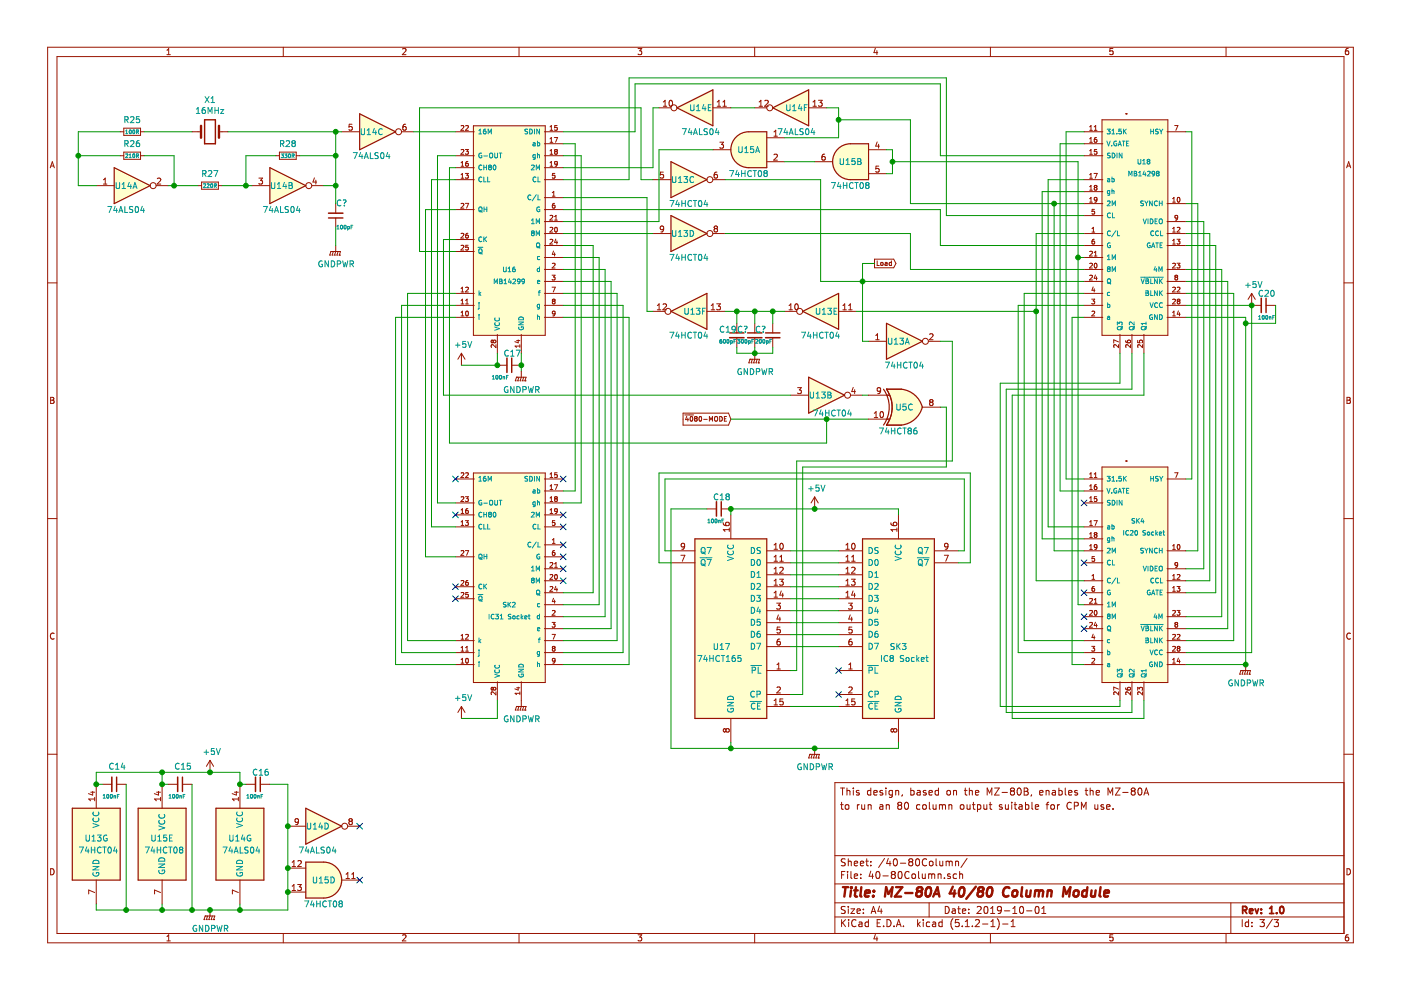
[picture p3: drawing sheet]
EESchema Schematic File Version 4
LIBS:MZ80-80CLR-cache
EELAYER 29 0
EELAYER END
$Descr A4 11693 8268
encoding utf-8
Sheet 3 3
Title "MZ-80A 40/80 Column Module"
Date "2019-10-01"
Rev "1.0"
Comp ""
Comment1 ""
Comment2 ""
Comment3 "to run an 80 column output suitable for CPM use."
Comment4 "This design, based on the MZ-80B, enables the MZ-80A"
$EndDescr
$Comp
L Memory_RAM:MB14298_Socket SK4
U 1 1
P 9450 4850
F 0 "SK4" H 9500 5350 39  0000 C CNN
F 1 "IC20 Socket" H 9550 5250 39  0000 C CNN
F 2 "Package_DIP:DIP-28_W15.24mm_Socket" H 9450 5850 39  0001 C CNN
F 3 "" H 9450 5850 39  0001 C CNN
	1    9450 4850
	1    0    0    -1  
$EndComp
$Comp
L Memory_RAM:MB14299_Socket SK2
U 1 1
P 4250 4850
F 0 "SK2" H 4250 4650 39  0000 C CNN
F 1 "IC31 Socket" H 4250 4550 39  0000 C CNN
F 2 "Package_DIP:DIP-28_W15.24mm_Socket" H 4250 5800 39  0001 C CNN
F 3 "" H 4250 5800 39  0001 C CNN
	1    4250 4850
	1    0    0    -1  
$EndComp
$Comp
L Memory_RAM:MB14298 U18
U 1 1
P 9450 1950
F 0 "U18" H 9550 2550 39  0000 C CNN
F 1 "MB14298" H 9550 2450 39  0000 C CNN
F 2 "Package_DIP:DIP-28_W15.24mm" H 9450 2950 39  0001 C CNN
F 3 "" H 9450 2950 39  0001 C CNN
	1    9450 1950
	1    0    0    -1  
$EndComp
$Comp
L Memory_RAM:MB14299 U16
U 1 1
P 4250 1950
F 0 "U16" H 4250 1650 39  0000 C CNN
F 1 "MB14299" H 4250 1550 39  0000 C CNN
F 2 "Package_DIP:DIP-28_W15.24mm" H 4250 2900 39  0001 C CNN
F 3 "" H 4250 2900 39  0001 C CNN
	1    4250 1950
	1    0    0    -1  
$EndComp
$Comp
L 74xx:74LS04 U13
U 1 1
P 7550 2850
F 0 "U13" H 7500 2850 50  0000 C CNN
F 1 "74HCT04" H 7550 2650 50  0000 C CNN
F 2 "Package_SO:SOIC-14_3.9x8.7mm_P1.27mm" H 7550 2850 50  0001 C CNN
F 3 "http://www.ti.com/lit/gpn/sn74LS04" H 7550 2850 50  0001 C CNN
	1    7550 2850
	1    0    0    -1  
$EndComp
$Comp
L 74xx:74LS04 U13
U 2 1
P 6900 3300
F 0 "U13" H 6850 3300 50  0000 C CNN
F 1 "74HCT04" H 6950 3150 50  0000 C CNN
F 2 "Package_SO:SOIC-14_3.9x8.7mm_P1.27mm" H 6900 3300 50  0001 C CNN
F 3 "http://www.ti.com/lit/gpn/sn74LS04" H 6900 3300 50  0001 C CNN
	2    6900 3300
	1    0    0    -1  
$EndComp
$Comp
L 74xx:74LS04 U13
U 3 1
P 5750 1500
F 0 "U13" H 5700 1500 50  0000 C CNN
F 1 "74HCT04" H 5750 1300 50  0000 C CNN
F 2 "Package_SO:SOIC-14_3.9x8.7mm_P1.27mm" H 5750 1500 50  0001 C CNN
F 3 "http://www.ti.com/lit/gpn/sn74LS04" H 5750 1500 50  0001 C CNN
	3    5750 1500
	1    0    0    -1  
$EndComp
$Comp
L 74xx:74LS04 U13
U 4 1
P 5750 1950
F 0 "U13" H 5700 1950 50  0000 C CNN
F 1 "74HCT04" H 5750 1750 50  0000 C CNN
F 2 "Package_SO:SOIC-14_3.9x8.7mm_P1.27mm" H 5750 1950 50  0001 C CNN
F 3 "http://www.ti.com/lit/gpn/sn74LS04" H 5750 1950 50  0001 C CNN
	4    5750 1950
	1    0    0    -1  
$EndComp
$Comp
L 74xx:74LS04 U13
U 5 1
P 6850 2600
F 0 "U13" H 6800 2600 50  0000 C CNN
F 1 "74HCT04" H 6850 2400 50  0000 C CNN
F 2 "Package_SO:SOIC-14_3.9x8.7mm_P1.27mm" H 6850 2600 50  0001 C CNN
F 3 "http://www.ti.com/lit/gpn/sn74LS04" H 6850 2600 50  0001 C CNN
	5    6850 2600
	-1   0    0    -1  
$EndComp
$Comp
L 74xx:74LS04 U13
U 6 1
P 5750 2600
F 0 "U13" H 5700 2600 50  0000 C CNN
F 1 "74HCT04" H 5750 2400 50  0000 C CNN
F 2 "Package_SO:SOIC-14_3.9x8.7mm_P1.27mm" H 5750 2600 50  0001 C CNN
F 3 "http://www.ti.com/lit/gpn/sn74LS04" H 5750 2600 50  0001 C CNN
	6    5750 2600
	-1   0    0    -1  
$EndComp
$Comp
L 74xx:74LS04 U13
U 7 1
P 800 7050
F 0 "U13" H 700 7100 50  0000 L CNN
F 1 "74HCT04" H 650 7000 50  0000 L CNN
F 2 "Package_SO:SOIC-14_3.9x8.7mm_P1.27mm" H 800 7050 50  0001 C CNN
F 3 "http://www.ti.com/lit/gpn/sn74LS04" H 800 7050 50  0001 C CNN
	7    800  7050
	1    0    0    -1  
$EndComp
$Comp
L 74xx:74LS08 U15
U 1 1
P 6250 1250
F 0 "U15" H 6250 1250 50  0000 C CNN
F 1 "74HCT08" H 6250 1050 50  0000 C CNN
F 2 "Package_SO:SOIC-14_3.9x8.7mm_P1.27mm" H 6250 1250 50  0001 C CNN
F 3 "http://www.ti.com/lit/gpn/sn74LS08" H 6250 1250 50  0001 C CNN
	1    6250 1250
	-1   0    0    -1  
$EndComp
$Comp
L 74xx:74LS08 U15
U 2 1
P 7100 1350
F 0 "U15" H 7100 1350 50  0000 C CNN
F 1 "74HCT08" H 7100 1150 50  0000 C CNN
F 2 "Package_SO:SOIC-14_3.9x8.7mm_P1.27mm" H 7100 1350 50  0001 C CNN
F 3 "http://www.ti.com/lit/gpn/sn74LS08" H 7100 1350 50  0001 C CNN
	2    7100 1350
	-1   0    0    -1  
$EndComp
$Comp
L 74xx:74LS08 U15
U 4 1
P 2700 7350
F 0 "U15" H 2700 7350 50  0000 C CNN
F 1 "74HCT08" H 2700 7150 50  0000 C CNN
F 2 "Package_SO:SOIC-14_3.9x8.7mm_P1.27mm" H 2700 7350 50  0001 C CNN
F 3 "http://www.ti.com/lit/gpn/sn74LS08" H 2700 7350 50  0001 C CNN
	4    2700 7350
	1    0    0    -1  
$EndComp
$Comp
L 74xx:74LS08 U15
U 5 1
P 1350 7050
F 0 "U15" H 1250 7100 50  0000 L CNN
F 1 "74HCT08" H 1200 7000 50  0000 L CNN
F 2 "Package_SO:SOIC-14_3.9x8.7mm_P1.27mm" H 1350 7050 50  0001 C CNN
F 3 "http://www.ti.com/lit/gpn/sn74LS08" H 1350 7050 50  0001 C CNN
	5    1350 7050
	1    0    0    -1  
$EndComp
$Comp
L 74xx:74LS04 U14
U 1 1
P 1100 1550
F 0 "U14" H 1050 1550 50  0000 C CNN
F 1 "74ALS04" H 1050 1350 50  0000 C CNN
F 2 "Package_SO:SOIC-14_3.9x8.7mm_P1.27mm" H 1100 1550 50  0001 C CNN
F 3 "http://www.ti.com/lit/gpn/sn74LS04" H 1100 1550 50  0001 C CNN
	1    1100 1550
	1    0    0    -1  
$EndComp
$Comp
L 74xx:74LS04 U14
U 2 1
P 2400 1550
F 0 "U14" H 2350 1550 50  0000 C CNN
F 1 "74ALS04" H 2350 1350 50  0000 C CNN
F 2 "Package_SO:SOIC-14_3.9x8.7mm_P1.27mm" H 2400 1550 50  0001 C CNN
F 3 "http://www.ti.com/lit/gpn/sn74LS04" H 2400 1550 50  0001 C CNN
	2    2400 1550
	1    0    0    -1  
$EndComp
$Comp
L 74xx:74LS04 U14
U 3 1
P 3150 1100
F 0 "U14" H 3100 1100 50  0000 C CNN
F 1 "74ALS04" H 3100 900 50  0000 C CNN
F 2 "Package_SO:SOIC-14_3.9x8.7mm_P1.27mm" H 3150 1100 50  0001 C CNN
F 3 "http://www.ti.com/lit/gpn/sn74LS04" H 3150 1100 50  0001 C CNN
	3    3150 1100
	1    0    0    -1  
$EndComp
$Comp
L 74xx:74LS04 U14
U 5 1
P 5800 900
F 0 "U14" H 5750 900 50  0000 C CNN
F 1 "74ALS04" H 5750 700 50  0000 C CNN
F 2 "Package_SO:SOIC-14_3.9x8.7mm_P1.27mm" H 5800 900 50  0001 C CNN
F 3 "http://www.ti.com/lit/gpn/sn74LS04" H 5800 900 50  0001 C CNN
	5    5800 900 
	-1   0    0    -1  
$EndComp
$Comp
L 74xx:74LS04 U14
U 6 1
P 6600 900
F 0 "U14" H 6550 900 50  0000 C CNN
F 1 "74ALS04" H 6550 700 50  0000 C CNN
F 2 "Package_SO:SOIC-14_3.9x8.7mm_P1.27mm" H 6600 900 50  0001 C CNN
F 3 "http://www.ti.com/lit/gpn/sn74LS04" H 6600 900 50  0001 C CNN
	6    6600 900 
	-1   0    0    -1  
$EndComp
$Comp
L 74xx:74LS04 U14
U 7 1
P 2000 7050
F 0 "U14" H 1900 7100 50  0000 L CNN
F 1 "74ALS04" H 1850 7000 50  0000 L CNN
F 2 "Package_SO:SOIC-14_3.9x8.7mm_P1.27mm" H 2000 7050 50  0001 C CNN
F 3 "http://www.ti.com/lit/gpn/sn74LS04" H 2000 7050 50  0001 C CNN
	7    2000 7050
	1    0    0    -1  
$EndComp
$Comp
L Device:Crystal X1
U 1 1
P 1750 1100
F 0 "X1" H 1750 1368 50  0000 C CNN
F 1 "16MHz" H 1750 1277 50  0000 C CNN
F 2 "Crystal:Crystal_HC49-U_Vertical" H 1750 1100 50  0001 C CNN
F 3 "~" H 1750 1100 50  0001 C CNN
	1    1750 1100
	1    0    0    -1  
$EndComp
$Comp
L power:+5V #PWR018
U 1 1
P 1750 6450
F 0 "#PWR018" H 1750 6300 50  0001 C CNN
F 1 "+5V" H 1765 6623 50  0000 C CNN
F 2 "" H 1750 6450 50  0001 C CNN
F 3 "" H 1750 6450 50  0001 C CNN
	1    1750 6450
	1    0    0    -1  
$EndComp
$Comp
L power:GNDPWR #PWR019
U 1 1
P 1750 7600
F 0 "#PWR019" H 1750 7400 50  0001 C CNN
F 1 "GNDPWR" H 1754 7446 50  0000 C CNN
F 2 "" H 1750 7550 50  0001 C CNN
F 3 "" H 1750 7550 50  0001 C CNN
	1    1750 7600
	1    0    0    -1  
$EndComp
$Comp
L Device:R_Small R25
U 1 1
P 1100 1100
F 0 "R25" V 1000 1100 50  0000 C CNN
F 1 "100R" V 1100 1100 31  0000 C CNN
F 2 "Resistor_SMD:R_0805_2012Metric_Pad1.15x1.40mm_HandSolder" H 1100 1100 50  0001 C CNN
F 3 "~" H 1100 1100 50  0001 C CNN
	1    1100 1100
	0    1    1    0   
$EndComp
$Comp
L Device:R_Small R26
U 1 1
P 1100 1300
F 0 "R26" V 1000 1300 50  0000 C CNN
F 1 "210R" V 1100 1300 31  0000 C CNN
F 2 "Resistor_SMD:R_0805_2012Metric_Pad1.15x1.40mm_HandSolder" H 1100 1300 50  0001 C CNN
F 3 "~" H 1100 1300 50  0001 C CNN
	1    1100 1300
	0    1    1    0   
$EndComp
$Comp
L Device:R_Small R27
U 1 1
P 1750 1550
F 0 "R27" V 1650 1550 50  0000 C CNN
F 1 "220R" V 1750 1550 31  0000 C CNN
F 2 "Resistor_SMD:R_0805_2012Metric_Pad1.15x1.40mm_HandSolder" H 1750 1550 50  0001 C CNN
F 3 "~" H 1750 1550 50  0001 C CNN
	1    1750 1550
	0    1    1    0   
$EndComp
$Comp
L Device:R_Small R28
U 1 1
P 2400 1300
F 0 "R28" V 2300 1300 50  0000 C CNN
F 1 "330R" V 2400 1300 31  0000 C CNN
F 2 "Resistor_SMD:R_0805_2012Metric_Pad1.15x1.40mm_HandSolder" H 2400 1300 50  0001 C CNN
F 3 "~" H 2400 1300 50  0001 C CNN
	1    2400 1300
	0    1    1    0   
$EndComp
Wire Wire Line
	1400 1550 1450 1550
Wire Wire Line
	1850 1550 2050 1550
Wire Wire Line
	1600 1100 1200 1100
Wire Wire Line
	1000 1100 650  1100
Wire Wire Line
	650  1100 650  1300
Wire Wire Line
	650  1550 800  1550
Wire Wire Line
	1000 1300 650  1300
Connection ~ 650  1300
Wire Wire Line
	650  1300 650  1550
Wire Wire Line
	1200 1300 1450 1300
Wire Wire Line
	1450 1300 1450 1550
Connection ~ 1450 1550
Wire Wire Line
	1450 1550 1650 1550
Wire Wire Line
	2300 1300 2050 1300
Wire Wire Line
	2050 1300 2050 1550
Connection ~ 2050 1550
Wire Wire Line
	2050 1550 2100 1550
Wire Wire Line
	1900 1100 2800 1100
Wire Wire Line
	2500 1300 2800 1300
Wire Wire Line
	2800 1300 2800 1550
Wire Wire Line
	2800 1550 2700 1550
Wire Wire Line
	2800 1300 2800 1100
Connection ~ 2800 1300
Connection ~ 2800 1100
Wire Wire Line
	2800 1100 2850 1100
Wire Wire Line
	3450 1100 3800 1100
Wire Wire Line
	7200 3300 7250 3300
Wire Wire Line
	6050 1500 6850 1500
Wire Wire Line
	6850 1500 6850 2350
Wire Wire Line
	4700 1950 5450 1950
Wire Wire Line
	6050 1950 7600 1950
Wire Wire Line
	7600 1950 7600 2250
Wire Wire Line
	7600 2250 9050 2250
Wire Wire Line
	4700 1400 5450 1400
Wire Wire Line
	5450 1400 5450 900 
Wire Wire Line
	5450 900  5500 900 
Wire Wire Line
	6100 900  6300 900 
Wire Wire Line
	6900 900  7000 900 
Wire Wire Line
	7000 900  7000 1000
Wire Wire Line
	7000 1150 6550 1150
Wire Wire Line
	5950 1250 5500 1250
Wire Wire Line
	5500 1250 5500 1850
Wire Wire Line
	5500 1850 4700 1850
Wire Wire Line
	6550 1350 6800 1350
Wire Wire Line
	7400 1250 7450 1250
Wire Wire Line
	7450 1250 7450 1350
Wire Wire Line
	7450 1450 7400 1450
Wire Wire Line
	7000 1000 7600 1000
Wire Wire Line
	7600 1000 7600 1700
Wire Wire Line
	7600 1700 8800 1700
Connection ~ 7000 1000
Wire Wire Line
	7000 1000 7000 1150
Connection ~ 7450 1350
Wire Wire Line
	7450 1350 7450 1450
$Comp
L Device:C_Small C19
U 1 1
P 6150 2800
F 0 "C19" H 6000 2850 50  0000 L CNN
F 1 "600pF" H 6000 2750 31  0000 L CNN
F 2 "Capacitor_SMD:C_0805_2012Metric_Pad1.15x1.40mm_HandSolder" H 6150 2800 50  0001 C CNN
F 3 "~" H 6150 2800 50  0001 C CNN
	1    6150 2800
	1    0    0    -1  
$EndComp
Wire Wire Line
	5450 2600 5400 2600
Wire Wire Line
	5400 2600 5400 1650
Wire Wire Line
	5400 1650 4700 1650
$Comp
L power:GNDPWR #PWR024
U 1 1
P 6300 2950
F 0 "#PWR024" H 6300 2750 50  0001 C CNN
F 1 "GNDPWR" H 6304 2796 50  0000 C CNN
F 2 "" H 6300 2900 50  0001 C CNN
F 3 "" H 6300 2900 50  0001 C CNN
	1    6300 2950
	1    0    0    -1  
$EndComp
Wire Wire Line
	3700 3300 3700 2000
Wire Wire Line
	3700 3300 6600 3300
Wire Wire Line
	3700 2000 3800 2000
NoConn ~ 3800 4000
Wire Wire Line
	3800 4200 3650 4200
Wire Wire Line
	3650 4200 3650 1300
Wire Wire Line
	3650 1300 3800 1300
Wire Wire Line
	3800 4400 3600 4400
Wire Wire Line
	3600 4400 3600 1500
Wire Wire Line
	3600 1500 3800 1500
Wire Wire Line
	3800 1400 3750 1400
Wire Wire Line
	3750 1400 3750 3700
Wire Wire Line
	3750 3700 6900 3700
Wire Wire Line
	6900 3700 6900 3500
Connection ~ 6900 3500
Wire Wire Line
	6900 3500 7250 3500
Wire Wire Line
	3800 4650 3550 4650
Wire Wire Line
	3550 4650 3550 1750
Wire Wire Line
	3550 1750 3800 1750
Wire Wire Line
	3500 2100 3800 2100
NoConn ~ 3800 4300
NoConn ~ 3800 4900
Wire Wire Line
	3800 5350 3400 5350
Wire Wire Line
	3400 5350 3400 2450
Wire Wire Line
	3400 2450 3800 2450
Wire Wire Line
	3800 5450 3350 5450
Wire Wire Line
	3350 5450 3350 2550
Wire Wire Line
	3350 2550 3800 2550
Wire Wire Line
	3800 5550 3300 5550
Wire Wire Line
	3300 5550 3300 2650
Wire Wire Line
	3300 2650 3800 2650
Wire Wire Line
	4700 4100 4800 4100
Wire Wire Line
	4800 4100 4800 1200
Wire Wire Line
	4800 1200 4700 1200
Wire Wire Line
	4700 4200 4850 4200
Wire Wire Line
	4850 4200 4850 1300
Wire Wire Line
	4850 1300 4700 1300
NoConn ~ 4700 4300
NoConn ~ 4700 4400
NoConn ~ 4700 4550
NoConn ~ 4700 4750
NoConn ~ 4700 4850
Wire Wire Line
	4700 4950 4950 4950
Wire Wire Line
	4950 4950 4950 2050
Wire Wire Line
	4950 2050 4700 2050
Wire Wire Line
	4700 5050 5000 5050
Wire Wire Line
	5000 5050 5000 2150
Wire Wire Line
	5000 2150 4700 2150
Wire Wire Line
	4700 5150 5050 5150
Wire Wire Line
	5050 5150 5050 2250
Wire Wire Line
	5050 2250 4700 2250
Wire Wire Line
	4700 5250 5100 5250
Wire Wire Line
	5100 5250 5100 2350
Wire Wire Line
	5100 2350 4700 2350
Wire Wire Line
	4700 5350 5150 5350
Wire Wire Line
	5150 5350 5150 2450
Wire Wire Line
	5150 2450 4700 2450
Wire Wire Line
	4700 5450 5200 5450
Wire Wire Line
	5200 5450 5200 2550
Wire Wire Line
	5200 2550 4700 2550
Wire Wire Line
	4700 5550 5250 5550
Wire Wire Line
	5250 5550 5250 2650
Wire Wire Line
	5250 2650 4700 2650
$Comp
L power:GNDPWR #PWR022
U 1 1
P 4350 3100
F 0 "#PWR022" H 4350 2900 50  0001 C CNN
F 1 "GNDPWR" H 4354 2946 50  0000 C CNN
F 2 "" H 4350 3050 50  0001 C CNN
F 3 "" H 4350 3050 50  0001 C CNN
	1    4350 3100
	1    0    0    -1  
$EndComp
$Comp
L power:GNDPWR #PWR023
U 1 1
P 4350 5850
F 0 "#PWR023" H 4350 5650 50  0001 C CNN
F 1 "GNDPWR" H 4354 5696 50  0000 C CNN
F 2 "" H 4350 5800 50  0001 C CNN
F 3 "" H 4350 5800 50  0001 C CNN
	1    4350 5850
	1    0    0    -1  
$EndComp
$Comp
L power:+5V #PWR021
U 1 1
P 3850 6000
F 0 "#PWR021" H 3850 5850 50  0001 C CNN
F 1 "+5V" H 3865 6173 50  0000 C CNN
F 2 "" H 3850 6000 50  0001 C CNN
F 3 "" H 3850 6000 50  0001 C CNN
	1    3850 6000
	1    0    0    -1  
$EndComp
$Comp
L power:+5V #PWR020
U 1 1
P 3850 3050
F 0 "#PWR020" H 3850 2900 50  0001 C CNN
F 1 "+5V" H 3865 3223 50  0000 C CNN
F 2 "" H 3850 3050 50  0001 C CNN
F 3 "" H 3850 3050 50  0001 C CNN
	1    3850 3050
	1    0    0    -1  
$EndComp
Wire Wire Line
	3850 3050 4150 3050
Wire Wire Line
	4150 3050 4150 2950
Wire Wire Line
	3850 6000 4150 6000
Wire Wire Line
	4150 6000 4150 5850
Wire Wire Line
	800  7600 1050 7600
Wire Wire Line
	800  6550 800  6450
Wire Wire Line
	2000 6450 2000 6550
Wire Wire Line
	1350 6450 1350 6550
Connection ~ 1750 6450
Wire Wire Line
	1750 6450 2000 6450
Wire Wire Line
	2400 7250 2400 7450
Wire Wire Line
	2400 7450 2400 7600
Connection ~ 2400 7450
Wire Wire Line
	9050 4000 8900 4000
Wire Wire Line
	8900 4000 8900 1100
Wire Wire Line
	8900 1100 9050 1100
Wire Wire Line
	9050 4100 8850 4100
Wire Wire Line
	8850 4100 8850 1200
Wire Wire Line
	8850 1200 9050 1200
Wire Wire Line
	9050 4400 8750 4400
Wire Wire Line
	8750 4400 8750 1500
Wire Wire Line
	8750 1500 9050 1500
Wire Wire Line
	9050 4500 8700 4500
Wire Wire Line
	8700 4500 8700 1600
Wire Wire Line
	8700 1600 9050 1600
Wire Wire Line
	9050 4850 8650 4850
Wire Wire Line
	8650 4850 8650 2600
Wire Wire Line
	8650 2600 7150 2600
Wire Wire Line
	9050 5350 8550 5350
Wire Wire Line
	8550 5350 8550 2450
Wire Wire Line
	8550 2450 9050 2450
Wire Wire Line
	9050 5450 8500 5450
Wire Wire Line
	8500 2550 9050 2550
Wire Wire Line
	9050 5550 8950 5550
Wire Wire Line
	8950 5550 8950 2650
Wire Wire Line
	8950 2650 9050 2650
NoConn ~ 9050 5250
NoConn ~ 9050 5150
NoConn ~ 9050 4700
Wire Wire Line
	8500 2550 8500 5450
Wire Wire Line
	9900 4000 9950 4000
Wire Wire Line
	9950 4000 9950 1100
Wire Wire Line
	9950 1100 9900 1100
Wire Wire Line
	9900 4600 10000 4600
Wire Wire Line
	10000 4600 10000 1700
Wire Wire Line
	10000 1700 9900 1700
Wire Wire Line
	9900 4750 10050 4750
Wire Wire Line
	10050 4750 10050 1850
Wire Wire Line
	10050 1850 9900 1850
Wire Wire Line
	9900 4850 10100 4850
Wire Wire Line
	10100 1950 9900 1950
Wire Wire Line
	10100 4850 10100 1950
Wire Wire Line
	9900 4950 10150 4950
Wire Wire Line
	10150 4950 10150 2050
Wire Wire Line
	10150 2050 9900 2050
Wire Wire Line
	9900 5150 10200 5150
Wire Wire Line
	10200 5150 10200 2250
Wire Wire Line
	10200 2250 9900 2250
Wire Wire Line
	9900 5250 10250 5250
Wire Wire Line
	10250 5250 10250 2350
Wire Wire Line
	10250 2350 9900 2350
Wire Wire Line
	9900 5350 10300 5350
Wire Wire Line
	10300 5350 10300 2450
Wire Wire Line
	10300 2450 9900 2450
Wire Wire Line
	9900 5450 10450 5450
Wire Wire Line
	10450 2550 9900 2550
Wire Wire Line
	9900 5550 10400 5550
Wire Wire Line
	10400 5550 10400 2700
$Comp
L power:+5V #PWR028
U 1 1
P 10450 2550
F 0 "#PWR028" H 10450 2400 50  0001 C CNN
F 1 "+5V" H 10465 2723 50  0000 C CNN
F 2 "" H 10450 2550 50  0001 C CNN
F 3 "" H 10450 2550 50  0001 C CNN
	1    10450 2550
	1    0    0    -1  
$EndComp
Connection ~ 10450 2550
$Comp
L power:GNDPWR #PWR027
U 1 1
P 10400 5550
F 0 "#PWR027" H 10400 5350 50  0001 C CNN
F 1 "GNDPWR" H 10404 5396 50  0000 C CNN
F 2 "" H 10400 5500 50  0001 C CNN
F 3 "" H 10400 5500 50  0001 C CNN
	1    10400 5550
	1    0    0    -1  
$EndComp
Connection ~ 10400 5550
Wire Wire Line
	9550 5850 9550 6000
Wire Wire Line
	9550 6000 8450 6000
Wire Wire Line
	8450 6000 8450 3300
Wire Wire Line
	8450 3300 9550 3300
Wire Wire Line
	9550 3300 9550 2950
Wire Wire Line
	9450 5850 9450 5950
Wire Wire Line
	9450 5950 8400 5950
Wire Wire Line
	8400 5950 8400 3250
Wire Wire Line
	8400 3250 9450 3250
Wire Wire Line
	9450 3250 9450 2950
Wire Wire Line
	9350 5850 9350 5900
Wire Wire Line
	9350 5900 8350 5900
Wire Wire Line
	8350 5900 8350 3200
Wire Wire Line
	8350 3200 9350 3200
Wire Wire Line
	9350 3200 9350 2950
$Comp
L 74xx:74LS165 U17
U 1 1
P 6100 5200
F 0 "U17" H 6100 5000 50  0000 L CNN
F 1 "74HCT165" H 6000 4900 50  0000 L CNN
F 2 "Package_SO:SOIC-16_3.9x9.9mm_P1.27mm" H 6100 5200 50  0001 C CNN
F 3 "http://www.ti.com/lit/gpn/sn74LS165" H 6100 5200 50  0001 C CNN
	1    6100 5200
	-1   0    0    -1  
$EndComp
$Comp
L 74xx:74LS165_Socket SK3
U 1 1
P 7500 5200
F 0 "SK3" H 7500 5000 50  0000 C CNN
F 1 "IC8 Socket" H 7550 4900 50  0000 C CNN
F 2 "Package_DIP:DIP-16_W7.62mm_Socket" H 7500 5200 50  0001 C CNN
F 3 "http://www.ti.com/lit/gpn/sn74LS165" H 7500 5200 50  0001 C CNN
	1    7500 5200
	1    0    0    -1  
$EndComp
Wire Wire Line
	6600 4600 7000 4600
Wire Wire Line
	6600 4700 7000 4700
Wire Wire Line
	6600 4800 7000 4800
Wire Wire Line
	6600 4900 7000 4900
Wire Wire Line
	6600 5000 7000 5000
Wire Wire Line
	6600 5100 7000 5100
Wire Wire Line
	6600 5200 7000 5200
Wire Wire Line
	6600 5300 7000 5300
Wire Wire Line
	6600 5400 7000 5400
Wire Wire Line
	6600 5900 7000 5900
Wire Wire Line
	6100 6200 6100 6250
Wire Wire Line
	6100 6250 6800 6250
Wire Wire Line
	7500 6250 7500 6200
Wire Wire Line
	6100 4300 6100 4250
Wire Wire Line
	6100 4250 6800 4250
Wire Wire Line
	7500 4250 7500 4300
$Comp
L power:GNDPWR #PWR026
U 1 1
P 6800 6250
F 0 "#PWR026" H 6800 6050 50  0001 C CNN
F 1 "GNDPWR" H 6804 6096 50  0000 C CNN
F 2 "" H 6800 6200 50  0001 C CNN
F 3 "" H 6800 6200 50  0001 C CNN
	1    6800 6250
	1    0    0    -1  
$EndComp
$Comp
L power:+5V #PWR025
U 1 1
P 6800 4250
F 0 "#PWR025" H 6800 4100 50  0001 C CNN
F 1 "+5V" H 6815 4423 50  0000 C CNN
F 2 "" H 6800 4250 50  0001 C CNN
F 3 "" H 6800 4250 50  0001 C CNN
	1    6800 4250
	1    0    0    -1  
$EndComp
Connection ~ 6800 4250
Wire Wire Line
	6800 4250 7500 4250
Connection ~ 6800 6250
Wire Wire Line
	6800 6250 7500 6250
Wire Wire Line
	5600 4600 5550 4600
Wire Wire Line
	5550 4600 5550 4000
Wire Wire Line
	5550 4000 8050 4000
Wire Wire Line
	8050 4000 8050 4600
Wire Wire Line
	8050 4600 8000 4600
Wire Wire Line
	5600 4700 5500 4700
Wire Wire Line
	5500 4700 5500 3950
Wire Wire Line
	5500 3950 8100 3950
Wire Wire Line
	8100 3950 8100 4700
Wire Wire Line
	8100 4700 8000 4700
Wire Wire Line
	7850 3400 7900 3400
Wire Wire Line
	7900 3400 7900 3900
Wire Wire Line
	7900 3900 6700 3900
Wire Wire Line
	6700 5800 6600 5800
Wire Wire Line
	6650 3850 6650 5600
Wire Wire Line
	6650 5600 6600 5600
NoConn ~ 7000 5600
NoConn ~ 7000 5800
NoConn ~ 3000 7350
Wire Wire Line
	9900 2650 10400 2650
Wire Wire Line
	800  7550 800  7600
Connection ~ 4350 3050
Connection ~ 4150 3050
Wire Wire Line
	4350 3050 4350 3100
Wire Wire Line
	4350 2950 4350 3050
$Comp
L Device:C_Small C17
U 1 1
P 4250 3050
F 0 "C17" V 4150 3000 50  0000 L CNN
F 1 "100nF" V 4350 2900 31  0000 L CNN
F 2 "Capacitor_SMD:C_0805_2012Metric_Pad1.15x1.40mm_HandSolder" H 4250 3050 50  0001 C CNN
F 3 "~" H 4250 3050 50  0001 C CNN
	1    4250 3050
	0    1    1    0   
$EndComp
$Comp
L Device:C_Small C20
U 1 1
P 10550 2550
F 0 "C20" V 10450 2500 50  0000 L CNN
F 1 "100nF" V 10650 2500 31  0000 L CNN
F 2 "Capacitor_SMD:C_0805_2012Metric_Pad1.15x1.40mm_HandSolder" H 10550 2550 50  0001 C CNN
F 3 "~" H 10550 2550 50  0001 C CNN
	1    10550 2550
	0    1    1    0   
$EndComp
$Comp
L Device:C_Small C15
U 1 1
P 1500 6550
F 0 "C15" V 1350 6500 50  0000 L CNN
F 1 "100nF" V 1600 6450 31  0000 L CNN
F 2 "Capacitor_SMD:C_0805_2012Metric_Pad1.15x1.40mm_HandSolder" H 1500 6550 50  0001 C CNN
F 3 "~" H 1500 6550 50  0001 C CNN
	1    1500 6550
	0    1    1    0   
$EndComp
$Comp
L Device:C_Small C16
U 1 1
P 2150 6550
F 0 "C16" V 2050 6500 50  0000 L CNN
F 1 "100nF" V 2250 6450 31  0000 L CNN
F 2 "Capacitor_SMD:C_0805_2012Metric_Pad1.15x1.40mm_HandSolder" H 2150 6550 50  0001 C CNN
F 3 "~" H 2150 6550 50  0001 C CNN
	1    2150 6550
	0    1    1    0   
$EndComp
$Comp
L Device:C_Small C14
U 1 1
P 950 6550
F 0 "C14" V 800 6500 50  0000 L CNN
F 1 "100nF" V 1050 6450 31  0000 L CNN
F 2 "Capacitor_SMD:C_0805_2012Metric_Pad1.15x1.40mm_HandSolder" H 950 6550 50  0001 C CNN
F 3 "~" H 950 6550 50  0001 C CNN
	1    950  6550
	0    1    1    0   
$EndComp
Wire Wire Line
	800  6550 850  6550
Connection ~ 800  6550
Wire Wire Line
	1350 6550 1400 6550
Connection ~ 1350 6550
Wire Wire Line
	2000 6550 2050 6550
Connection ~ 2000 6550
Wire Wire Line
	1050 6550 1050 7600
Connection ~ 1050 7600
Wire Wire Line
	1600 6550 1600 7600
Wire Wire Line
	2250 6550 2400 6550
Wire Wire Line
	10650 2550 10650 2700
$Comp
L Device:C_Small C18
U 1 1
P 6000 4250
F 0 "C18" V 5900 4200 50  0000 L CNN
F 1 "100nF" V 6100 4150 31  0000 L CNN
F 2 "Capacitor_SMD:C_0805_2012Metric_Pad1.15x1.40mm_HandSolder" H 6000 4250 50  0001 C CNN
F 3 "~" H 6000 4250 50  0001 C CNN
	1    6000 4250
	0    1    1    0   
$EndComp
Connection ~ 6100 4250
Wire Wire Line
	6700 3900 6700 5800
Wire Wire Line
	5900 4250 5600 4250
Wire Wire Line
	5600 6250 6100 6250
Connection ~ 6100 6250
Wire Wire Line
	5600 4250 5600 6250
Wire Wire Line
	10450 2550 10450 5450
Wire Wire Line
	10650 2700 10400 2700
Connection ~ 10400 2700
Wire Wire Line
	10400 2700 10400 2650
$Comp
L 74xx:74HC86 U?
U 3 1
P 7550 3400
AR Path="/6A1F798B" Ref="U?"  Part="3" 
AR Path="/689FAE6F/6A1F798B" Ref="U?"  Part="3" 
AR Path="/68A807E5/6A1F798B" Ref="U5"  Part="3" 
F 0 "U5" H 7550 3400 50  0000 C CNN
F 1 "74HCT86" H 7500 3200 50  0000 C CNN
F 2 "Package_SO:SOIC-14_3.9x8.7mm_P1.27mm" H 7550 3400 50  0001 C CNN
F 3 "http://www.ti.com/lit/gpn/sn74HC86" H 7550 3400 50  0001 C CNN
	3    7550 3400
	1    0    0    -1  
$EndComp
Wire Wire Line
	1050 7600 1350 7600
Wire Wire Line
	800  6450 1350 6450
Connection ~ 1350 6450
Wire Wire Line
	1350 6450 1750 6450
Connection ~ 1600 7600
Wire Wire Line
	1600 7600 1750 7600
Wire Wire Line
	1350 7550 1350 7600
Connection ~ 1350 7600
Wire Wire Line
	1350 7600 1600 7600
Wire Wire Line
	1750 7600 2000 7600
Connection ~ 1750 7600
Connection ~ 2400 7250
Wire Wire Line
	2000 7550 2000 7600
Connection ~ 2000 7600
Wire Wire Line
	2000 7600 2400 7600
Text GLabel 6100 3500 0    39   Input ~ 0
~40~80-MODE
Wire Wire Line
	6100 3500 6900 3500
Wire Wire Line
	2400 6550 2400 6900
$Comp
L 74xx:74LS04 U14
U 4 1
P 2700 6900
F 0 "U14" H 2650 6900 50  0000 C CNN
F 1 "74ALS04" H 2650 6700 50  0000 C CNN
F 2 "Package_SO:SOIC-14_3.9x8.7mm_P1.27mm" H 2700 6900 50  0001 C CNN
F 3 "http://www.ti.com/lit/gpn/sn74LS04" H 2700 6900 50  0001 C CNN
	4    2700 6900
	1    0    0    -1  
$EndComp
Connection ~ 2400 6900
Wire Wire Line
	2400 6900 2400 7250
NoConn ~ 3000 6900
$Comp
L Device:C_Small C?
U 1 1
P 2800 1800
F 0 "C?" H 2700 1700 50  0000 L CNN
F 1 "100pF" H 2650 1900 31  0000 L CNN
F 2 "Capacitor_SMD:C_0805_2012Metric_Pad1.15x1.40mm_HandSolder" H 2800 1800 50  0001 C CNN
F 3 "~" H 2800 1800 50  0001 C CNN
	1    2800 1800
	-1   0    0    1   
$EndComp
$Comp
L power:GNDPWR #PWR?
U 1 1
P 2800 2050
F 0 "#PWR?" H 2800 1850 50  0001 C CNN
F 1 "GNDPWR" H 2804 1896 50  0000 C CNN
F 2 "" H 2800 2000 50  0001 C CNN
F 3 "" H 2800 2000 50  0001 C CNN
	1    2800 2050
	1    0    0    -1  
$EndComp
Wire Wire Line
	2800 1700 2800 1550
Connection ~ 2800 1550
Wire Wire Line
	2800 2050 2800 1900
Wire Wire Line
	7850 1300 7850 700 
Wire Wire Line
	7850 700  5300 700 
Wire Wire Line
	5300 700  5300 1100
Wire Wire Line
	4700 1100 5300 1100
Wire Wire Line
	7850 1300 9050 1300
Wire Wire Line
	4700 1500 5250 1500
Wire Wire Line
	5250 1500 5250 650 
Wire Wire Line
	5250 650  7900 650 
Wire Wire Line
	7900 650  7900 1800
Wire Wire Line
	7900 1800 9050 1800
Wire Wire Line
	3500 2100 3500 900 
Wire Wire Line
	3500 900  5350 900 
Wire Wire Line
	5350 900  5350 1500
Wire Wire Line
	5350 1500 5450 1500
NoConn ~ 3800 5000
$Comp
L Device:C_Small C?
U 1 1
P 6300 2800
F 0 "C?" H 6150 2850 50  0000 L CNN
F 1 "300pF" H 6150 2750 31  0000 L CNN
F 2 "Capacitor_SMD:C_0805_2012Metric_Pad1.15x1.40mm_HandSolder" H 6300 2800 50  0001 C CNN
F 3 "~" H 6300 2800 50  0001 C CNN
	1    6300 2800
	1    0    0    -1  
$EndComp
$Comp
L Device:C_Small C?
U 1 1
P 6450 2800
F 0 "C?" H 6300 2850 50  0000 L CNN
F 1 "200pF" H 6300 2750 31  0000 L CNN
F 2 "Capacitor_SMD:C_0805_2012Metric_Pad1.15x1.40mm_HandSolder" H 6450 2800 50  0001 C CNN
F 3 "~" H 6450 2800 50  0001 C CNN
	1    6450 2800
	1    0    0    -1  
$EndComp
Wire Wire Line
	6150 2900 6150 2950
Wire Wire Line
	6150 2950 6300 2950
Wire Wire Line
	6450 2950 6450 2900
Connection ~ 6300 2950
Wire Wire Line
	6300 2950 6450 2950
Wire Wire Line
	6300 2900 6300 2950
Wire Wire Line
	6050 2600 6150 2600
Wire Wire Line
	6150 2700 6150 2600
Connection ~ 6150 2600
Wire Wire Line
	6150 2600 6300 2600
Wire Wire Line
	6300 2700 6300 2600
Connection ~ 6300 2600
Wire Wire Line
	6300 2600 6450 2600
Wire Wire Line
	6450 2700 6450 2600
Connection ~ 6450 2600
Wire Wire Line
	6450 2600 6550 2600
Wire Wire Line
	9050 4600 8800 4600
Wire Wire Line
	8800 4600 8800 1700
Connection ~ 8800 1700
Wire Wire Line
	8800 1700 9050 1700
Wire Wire Line
	8650 1950 8650 2600
Wire Wire Line
	8650 1950 9050 1950
Connection ~ 8650 2600
Wire Wire Line
	9050 2150 9000 2150
Wire Wire Line
	9000 2150 9000 1350
Wire Wire Line
	7450 1350 9000 1350
Wire Wire Line
	9050 5050 9000 5050
Wire Wire Line
	9000 5050 9000 2150
Connection ~ 9000 2150
NoConn ~ 4700 4650
NoConn ~ 9050 4950
NoConn ~ 9050 4200
NoConn ~ 4700 4000
Wire Wire Line
	7850 1750 7850 2050
Wire Wire Line
	4700 1750 7850 1750
Wire Wire Line
	7850 2050 9050 2050
Wire Wire Line
	6850 2350 7200 2350
Wire Wire Line
	7250 2850 7200 2850
Wire Wire Line
	7200 2850 7200 2350
Connection ~ 7200 2350
Wire Wire Line
	7200 2350 9050 2350
Text GLabel 7300 2200 2    39   Output ~ 0
Load
Wire Wire Line
	7850 2850 7950 2850
Wire Wire Line
	6650 3850 7950 3850
Wire Wire Line
	7950 3850 7950 2850
Wire Wire Line
	7300 2200 7200 2200
Wire Wire Line
	7200 2200 7200 2350
$EndSCHEMATC
